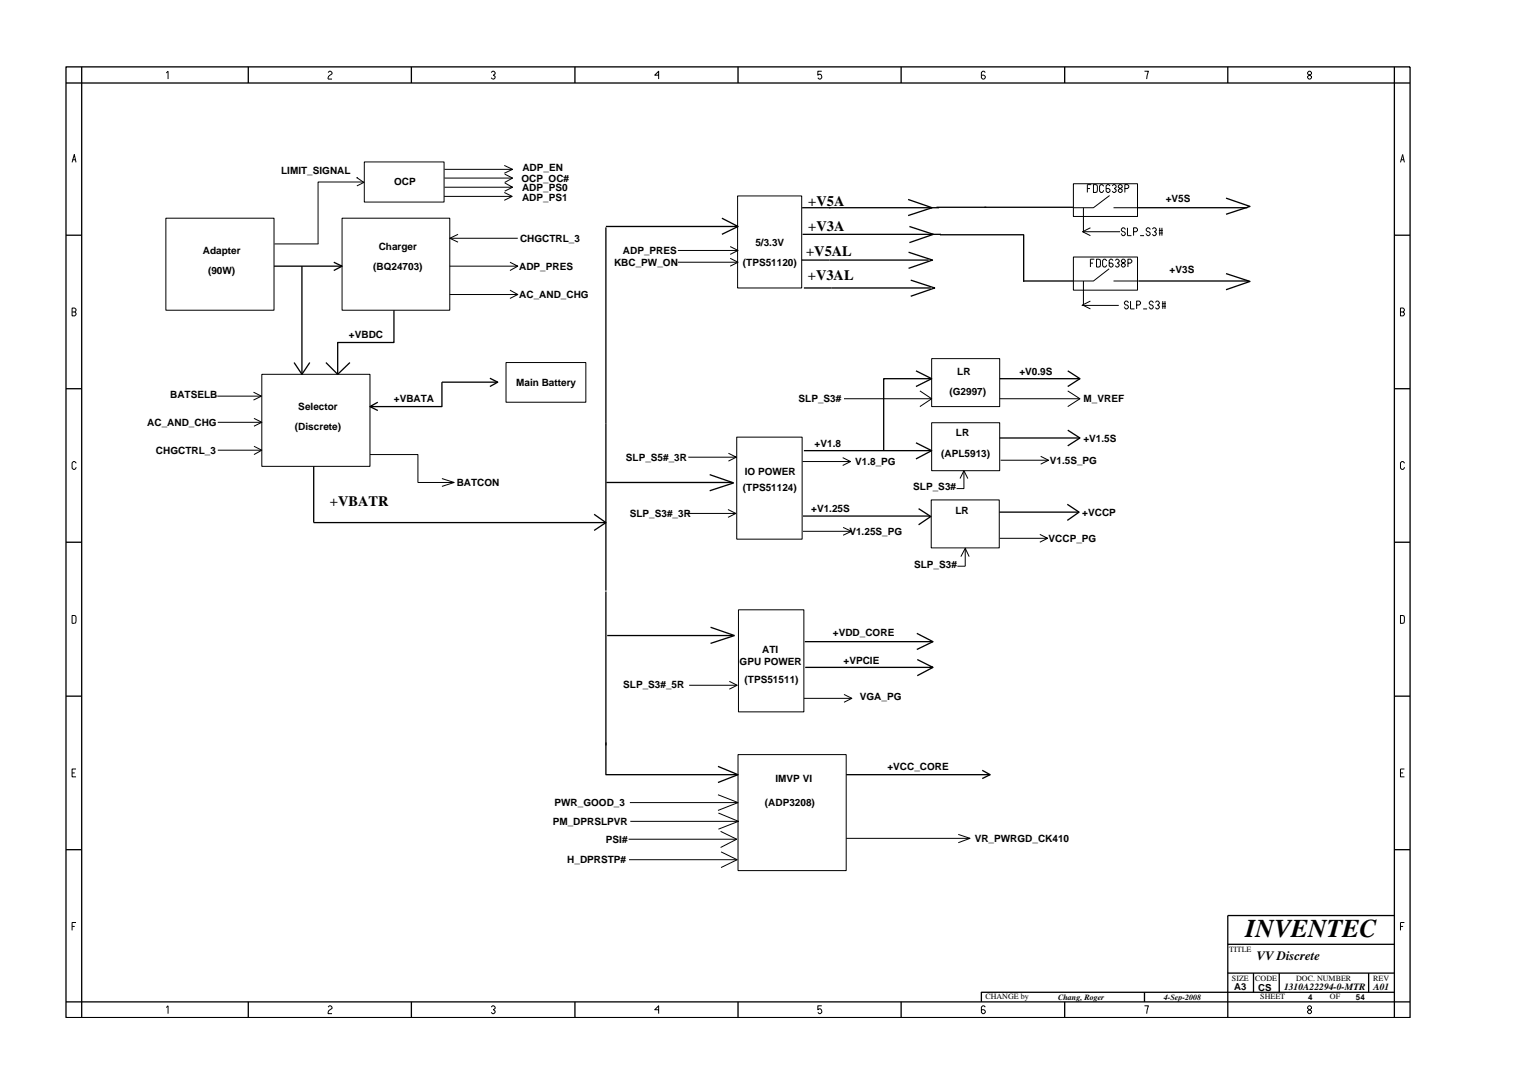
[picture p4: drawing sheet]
<svg xmlns="http://www.w3.org/2000/svg" width="297mm" height="210mm" viewBox="0 0 297 210" stroke-linecap="round" stroke-linejoin="round" font-family="sans-serif">
<g fill="none" stroke="#000" stroke-width=".25">
<path d="M12.8 13h261v184.6h-261zM15.9 13v184.6M48.2 13v3.1M79.9 13v3.1M111.6 13v3.1M143.3 13v3.1M174.9 13v3.1M206.7 13v3.1M238.4 13v3.1M270.7 13v184.6M273.8 16.1h-261M176.3 38.7l4.7 1.6-4.7 1.6"/>
<path d="M238 38.5l4.7 1.6-4.7 1.5M12.8 45.7h3.1M53.2 51.7h13.2M58.6 51.7v21M64.8 50.9l1.6 .8-1.6 .8M117.6 44.1v70.6M140.2 42.4l3.1 1.6h-25.7M143.3 44l-3.1 1.5M155.6 50.5h24.7M155.7 40.3h26.6M155.8 45.5h26.9M156.1 55.9h24.6"/>
<path d="M176.4 49l4.6 1.5-4.6 1.6M176.6 44l4.6 1.5-4.6 1.6M176.8 54.4l4.7 1.5-4.7 1.6M181.8 40.2h26.5M182.5 45.6h16.2v9.1M198.7 54.6h9.7M220.8 40.3h21.4M221 54.6h21.4M238 53.1l4.7 1.5-4.7 1.6M270.7 45.7h3.1M12.8 75.5h3.1M57.1 70.4l1.5 2.3 1.5-2.3"/>
<path d="M63.3 70.4l2.3 2.3M67.9 70.4l-2.3 2.3M71.8 78.9l1.5 .8M76.5 60.2v6.3h-10.9v6.2M95.1 73.4l1.5 .8-1.5 .8M96.6 74.2h-10.8v4.7h-14l1.5-.8M177.8 72l3.1 1.5-3.1 1.5M180.9 73.5h-9.3v14M207.3 72l2.4 1.5h-15.6M209.7 73.5l-2.4 1.5M270.7 75.5h3.1M60.9 90.5v11h56.7"/>
<path d="M115.3 99.9l2.3 1.6-2.3 1.5M117.7 93.7h24.4M137.8 92.1l4.6 1.7-4.6 1.5M156.1 87.5h24.8M177.8 86l3.1 1.5-3.1 1.6M178.3 98.7l2.4 1.6-2.4 1.6M194 99.4h15.5M194.1 85h15.6M207.2 97.9l2.3 1.5-2.3 1.6M207.3 83.5l2.4 1.5-2.4 1.6M12.8 105.3h3.1M117.6 114.8v29.9"/>
<path d="M155.9 100.2h24.6M270.7 105.3h3.1M12.8 135.2h3.1M117.9 123.4h24.4M138 121.8l4.6 1.6-4.6 1.5M178 123l3.1 1.6h-24.9M178.1 128l3 1.6h-24.8M181.1 129.6l-3 1.6M181.1 124.6l-3.1 1.5M270.7 135.2h3.1M117.6 144.1v6.3h25.7l-3.9-1.6M143.3 150.4l-3.9 1.5"/>
<path d="M190.7 149.5l1.5 .9h-27.9M192.2 150.4l-1.5 .8M12.8 165h3.1M270.7 177.7h-32.3v19.9M270.7 165h3.1M48.2 194.5v3.1M79.9 194.5v3.1M111.6 194.5v3.1M143.3 194.5v3.1M174.9 194.5v3.1M206.7 194.5v3.1M222.2 192.6v1.9"/>
<path d="M238.4 183.3h32.3M238.4 188.9h32.3M243.4 188.9v3.7M248.4 188.9v3.7M265.7 188.9v3.7M270.7 192.6h-80.2v1.9M273.8 194.5h-261"/>
</g>
<g fill="none" stroke="#000" stroke-width=".19">
<path d="M32.3 14.2l.3-.4v1.6M63.7 14.1l.3-.3h.2l.3 .3v.2l-.7 .5-.1 .6h.8M95.4 14.1l.2-.3h.3l.2 .3v.2l-.3 .3 .3 .2v.3l-.2 .3h-.3l-.2-.3M127.9 14.6h-.8l.8-.8v1.6M159.5 13.8h-.7v.8l.2-.2a.5 .5 0 0 1 .5 .7l-.2 .3h-.3l-.2-.3M191.3 14.1l-.3-.3h-.2l-.3 .3v1l.3 .3h.2l.3-.3v-.3l-.3-.2h-.5M222.2 13.8h.8l-.4 1.6M254.1 13.8l-.2 .3v.2l.7 .5v.3l-.2 .3h-.3l-.2-.3v-.3l.7-.5v-.2l-.2-.3zM14 31.5l.4-1.5 .4 1.5M14.1 31h.6M69.4 34.6l-.1-.1 1.3 .9-1.3 .7M70.6 35.3h-8.8v12.1"/>
<path d="M70.7 31.4h15.5v7.8h-15.5zM86.2 38.1h13.2M86.3 34.6h13.2M86.3 32.9h13.2M97.9 37.4l1.5 .7-1.5 .8M97.9 32.1l1.6 .8-1.6 .7M98 33.8l1.5 .8-1.5 .8M98 35.5l1.5 .9h-13.2M99.5 36.4l-1.5 .7M143.2 38h12.4v17.9h-12.4zM208.4 35.7h12.4v6.3h-12.4zM211.1 36.6h.5"/>
<path d="M211.9 35.8h-.8v1.6M212.3 35.8l.7 .1v1.4l-.7 .1zM214.2 36.2l-.2-.4h-.3l-.2 .3v1l.2 .3h.3l.2-.5M215.4 38l-3.1 2.3h-3.9M215.5 36.1l-.2-.3h-.3l-.3 .3v1l.3 .3h.3l.2-.3v-.2l-.2-.3h-.6M215.9 36.1l.3-.3h.2l.3 .3v.3l-.3 .2 .3 .3v.2l-.3 .3h-.2l-.3-.3M217.4 35.8l-.3 .3v.3l.8 .5v.2l-.3 .3h-.2l-.3-.3v-.2l.8-.5v-.3l-.3-.3zM218.4 36.6h.5l.2-.2v-.3l-.2-.3h-.5v1.6M272 31h.6M272.7 31.5l-.4-1.5-.4 1.5M14 59.8h.5l.3 .3v.2l-.3 .3 .3 .2v.3l-.3 .2h-.5zM32.2 42.4h21v17.8h-21z"/>
<path d="M53.3 47.4h8.5M66.4 42.4h20.9v17.8h-20.9zM87.3 46.3h13.2M87.3 57.2h13.2M88.9 45.5l-1.6 .8 1.6 .7M99 56.3l1.5 .9-1.5 .7M99 50.9l1.5 .8h-13.2M100.5 51.7l-1.5 .8M131.6 48.6h11.7M131.6 50.9h11.7M141.8 47.9l1.5 .7-1.5 .8M141.8 50.2l1.5 .7-1.5 .8"/>
<path d="M208.4 49.9h12.4v6.4h-12.4zM210 59.3h7.2M210.3 45h7.2M210.3 54.6v4.8M210.3 40.3v4.9M211.7 58.4l-1.5 .8 1.5 .8M211.7 44.2l-1.5 .8 1.5 .7M211.7 51.1h.5M212.5 50.3h-.8v1.5M212.9 50.3l.7 .1v1.4h-.7zM214.8 50.7l-.2-.4h-.3l-.2 .3v1l.2 .2h.3l.2-.4M215.3 52.2l-3 2.4h-3.9"/>
<path d="M216.1 50.6l-.3-.3h-.2l-.3 .3v1l.3 .2h.2l.3-.2v-.3l-.3-.2h-.5M216.2 54.6h4.6M216.2 40.3h4.6M216.5 50.6l.3-.3h.2l.3 .3v.2l-.4 .3 .4 .2v.3l-.3 .2h-.2l-.3-.2M217.7 50.6l.3-.3h.2l.3 .3v.2l-.8 .5v.3l.3 .2h.2l.3-.2v-.3l-.8-.5zM218.5 44.6l-.3-.4h-.2l-.3 .3v.2l.3 .3h.2l.3 .2v.3l-.3 .2h-.2l-.3-.4M218.9 44.2v1.5h.8M219 51.1h.5l.2-.3v-.2l-.2-.3h-.5v1.5M219.1 58.8l-.3-.4h-.2l-.3 .3v.3l.3 .2h.2l.3 .3v.2l-.3 .3h-.2l-.3-.5M219.5 58.4v1.6h.7M220.1 45h.5l.2-.3v-.2l-.2-.3h-.5v1.5M220.7 59.2h.5l.2-.2v-.3l-.2-.3h-.5v1.6"/>
<path d="M221.3 45.7h.8M221.9 60h.8M223.3 44.6l-.3-.4h-.2l-.3 .3v.2l.3 .3h.2l.3 .2v.3l-.3 .2h-.2l-.3-.4M223.7 44.5l.3-.3h.2l.3 .3v.2l-.4 .3 .4 .2v.3l-.3 .2h-.2l-.3-.2M223.9 58.8l-.3-.4h-.2l-.3 .3v.3l.3 .2h.2l.3 .3v.2l-.3 .3h-.2l-.3-.5M224.3 58.7l.3-.3h.2l.3 .3v.3l-.4 .2 .4 .3v.2l-.3 .3h-.2l-.3-.3M225 44.7h.7M225 45.2h.7M225.2 44.2v1.5M225.6 59h.7M225.6 44.2v1.5M225.6 59.5h.7"/>
<path d="M225.7 58.4v1.6M226.2 58.4v1.6M14 60.6h.5M42.2 76.9h8.5M49.2 76.1l1.5 .8-1.5 .8M50.8 72.7h21v17.8h-21zM98.2 70.4h15.5v7.7h-15.5zM163.9 77.4h17M178.6 75.9l2.3 1.5-2.3 1.5M180.9 69.6h13.2v9.3h-13.2zM194.1 77.4h15.6M207.3 75.9l2.4 1.5-2.4 1.5"/>
<path d="M271.9 60.6h.5l.3-.3v-.2l-.3-.3h-.5v1.5h.5l.3-.2v-.3l-.3-.2M14.8 89.9l-.3-.3h-.2l-.3 .3v1l.3 .2h.2l.3-.4M42.3 82h8.5M42.3 87.4h8.5M49.3 81.2l1.5 .8-1.5 .7M49.3 86.6l1.5 .8-1.5 .9M71.8 88.3h9.3v5.4h7.1M85.8 92.9l2.4 .8-2.4 .7M133.5 99.7h9.4l-1.6 .7M141.3 98.9l1.6 .8M141.4 88l1.5 .8h-9.3M142.9 88.8l-1.5 .7"/>
<path d="M143 84.9h12.7v19.8h-12.7zM163.6 88.8l1.5 .8h-9.3M165.1 89.6l-1.5 .8M180.8 97.1h13.2v9.3h-13.2zM180.9 82.1h13.2v9.3h-13.2zM187.1 91.4v3.5h-1.4M187.1 91.4l-.7 1.5M187.1 91.4l.8 1.5M194.3 89.4h9.3M202 88.6l1.6 .8-1.6 .7M272.7 89.9l-.3-.3h-.3l-.2 .3v1l.2 .2h.3l.3-.4M14 119.5l.7 .1v1.3l-.7 .1z"/>
<path d="M143.4 118.4h12.7v19.8h-12.7zM155.9 103.2h9.4M163.7 102.4l1.6 .8-1.6 .7M186.5 108.1l.9-1.6 .8 1.6M187.4 106.5v3.4h-1.5M201.9 103.7l1.5 .8h-9.3M203.4 104.5l-1.5 .8M271.9 119.5l.7 .1v1.3l-.7 .1zM133.8 133h9.3M141.6 132.3l1.5 .7-1.5 .8M156.1 135.6h9.3M163.9 134.8l1.5 .8-1.5 .7"/>
<path d="M14 150.1h.5M14.8 149.3h-.8v1.5h.8M122.3 155.8h21M122.4 159.5h21M139.4 154.3l3.9 1.5-3.9 1.5M139.5 157.8l3.9 1.7-3.9 1.5M143.3 146.5h21v22.5h-21zM271.9 150.1h.5M272.7 149.3h-.8v1.5h.8M14 179.9h.5M14.8 179.1h-.8v1.5M122 162.9h21"/>
<path d="M122.1 166.9h21M139.9 161.4l3.1 1.5-3.1 1.6M140 165.4l3.1 1.5-3.1 1.5M164.3 162.8h24M186 162l2.3 .8-2.3 .8M271.9 179.9h.5M272.7 179.1h-.8v1.5M32.3 195.6l.3-.3v1.5M63.7 195.5l.3-.2h.2l.3 .2v.3l-.5 .3-.3 .4v.3h.8M95.4 195.5l.2-.2h.3l.2 .2v.3l-.3 .2 .3 .3v.2l-.2 .3h-.3l-.2-.3M127.9 196h-.8l.8-.7v1.5M159.5 195.3h-.7v.7l.2-.1a.5 .5 0 0 1 .5 .6l-.2 .3h-.3l-.2-.3"/>
<path d="M191.3 195.5l-.3-.2h-.2l-.3 .2v1l.3 .3h.2l.3-.3v-.2l-.3-.3h-.5M222.2 195.3h.8l-.4 1.5M254.1 195.3l-.2 .2v.3l.7 .5v.2l-.2 .3h-.3l-.2-.3v-.2l.7-.5v-.3l-.2-.2z"/>
</g>
<text font-size="5" x="241.8" y="182">INVENTEC</text>
<g font-size="2.8">
<text x="156.9" y="39.9">+V5A</text>
<text x="156.9" y="44.9">+V3A</text>
<text x="156.5" y="49.6">+V5AL</text>
<text x="156.8" y="54.4">+V3AL</text>
<text x="64" y="98.3">+VBATR</text>
</g>
<text font-size="2.5" x="244" y="186.3">VV Discrete</text>
<g font-size="1.9">
<text x="54.6" y="33.7">LIMIT_SIGNAL</text>
<text x="76.5" y="35.9">OCP</text>
<text x="101.2" y="35.4">OCP_OC#</text>
<text x="101.4" y="33.3">ADP_EN</text>
<text x="101.4" y="39">ADP_PS1</text>
<text x="101.4" y="37.2">ADP_PS0</text>
<text x="226.3" y="39.2">+V5S</text>
<text x="101" y="47">CHGCTRL_3</text>
<text x="146.7" y="47.7">5/3.3V</text>
<text x="39.4" y="49.4">Adapter</text>
<text x="40.4" y="53.2">(90W)</text>
<text x="72.4" y="52.4">(BQ24703)</text>
<text x="73.5" y="48.6">Charger</text>
<text x="100.8" y="52.4">ADP_PRES</text>
<text x="119.2" y="51.6">KBC_PW_ON</text>
<text x="120.9" y="49.4">ADP_PRES</text>
<text x="144.2" y="51.6">(TPS51120)</text>
<text x="227.1" y="53.1">+V3S</text>
<text x="100.8" y="57.9">AC_AND_CHG</text>
<text x="67.7" y="65.6">+VBDC</text>
<text x="33" y="77.3">BATSELB</text>
<text x="100.2" y="74.9">Main Battery</text>
<text x="184.3" y="76.6">(G2997)</text>
<text x="185.8" y="72.7">LR</text>
<text x="197.9" y="72.7">+V0.9S</text>
<text x="28.6" y="82.7">AC_AND_CHG</text>
<text x="57.3" y="83.5">(Discrete)</text>
<text x="57.9" y="79.7">Selector</text>
<text x="76.5" y="78.1">+VBATA</text>
<text x="155" y="78.1">SLP_S3#</text>
<text x="210.4" y="78.1">M_VREF</text>
<text x="30.3" y="88.1">CHGCTRL_3</text>
<text x="121.5" y="89.5">SLP_S5#_3R</text>
<text x="158.2" y="86.7">+V1.8</text>
<text x="182.7" y="88.7">(APL5913)</text>
<text x="185.6" y="84.7">LR</text>
<text x="203.8" y="90">V1.5S_PG</text>
<text x="210.3" y="85.8">+V1.5S</text>
<text x="88.7" y="94.4">BATCON</text>
<text x="144.2" y="95.3">(TPS51124)</text>
<text x="144.6" y="92.3">IO POWER</text>
<text x="166" y="90.2">V1.8_PG</text>
<text x="177.3" y="95.2">SLP_S3#</text>
<text x="122.3" y="100.4">SLP_S3#_3R</text>
<text x="157.5" y="99.4">+V1.25S</text>
<text x="185.5" y="99.7">LR</text>
<text x="210.1" y="100.2">+VCCP</text>
<text x="164.9" y="103.8">V1.25S_PG</text>
<text x="203.6" y="105.1">VCCP_PG</text>
<text x="177.5" y="110.2">SLP_S3#</text>
<text x="161.7" y="123.5">+VDD_CORE</text>
<text x="143.6" y="129.1">GPU POWER</text>
<text x="148" y="126.8">ATI</text>
<text x="163.8" y="128.9">+VPCIE</text>
<text x="121" y="133.5">SLP_S3#_5R</text>
<text x="144.6" y="132.6">(TPS51511)</text>
<text x="166.9" y="136">VGA_PG</text>
<text x="172.3" y="149.5">+VCC_CORE</text>
<text x="150.6" y="151.9">IMVP VI</text>
<text x="107.3" y="160.2">PM_DPRSLPVR</text>
<text x="107.6" y="156.5">PWR_GOOD_3</text>
<text x="148.5" y="156.5">(ADP3208)</text>
<text x="110.1" y="167.6">H_DPRSTP#</text>
<text x="117.6" y="163.7">PSI#</text>
<text x="189.2" y="163.5">VR_PWRGD_CK410</text>
<text x="239.6" y="192.2">A3</text>
<text x="244.3" y="192.3">CS</text>
<text x="249.3" y="192.2">1310A22294-0-MTR</text>
<text x="266.6" y="192.2">A01</text>
</g>
<g font-size="1.6">
<text x="238.7" y="184.8">TITLE</text>
<text x="239.2" y="190.4">SIZE</text>
<text x="243.7" y="190.4">CODE</text>
<text x="251.6" y="190.4">DOC. NUMBER</text>
<text x="266.6" y="190.4">REV</text>
<text x="191.3" y="193.9">CHANGE by</text>
<text x="205.4" y="194.1">Chang, Roger</text>
<text x="225.9" y="194.1">4-Sep-2008</text>
<text x="244.7" y="193.9">SHEET</text>
<text x="253.9" y="194.1">4</text>
<text x="258.2" y="193.9">OF</text>
<text x="263.3" y="194.1">54</text>
</g>
</svg>
